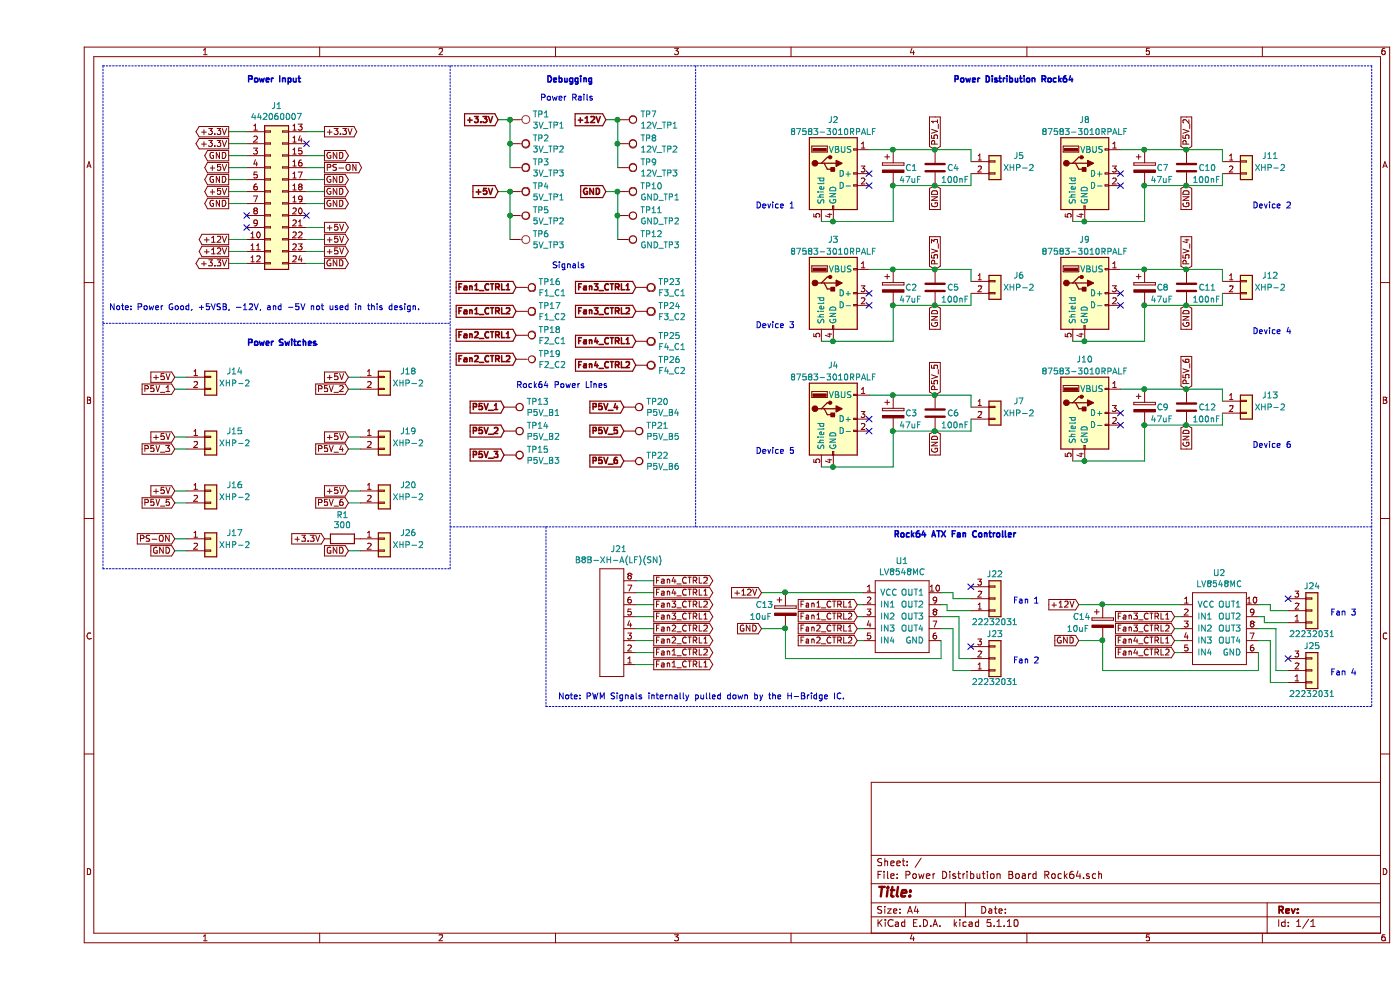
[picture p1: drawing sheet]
EESchema Schematic File Version 4
EELAYER 30 0
EELAYER END
$Descr A4 11693 8268
encoding utf-8
Sheet 1 1
Title ""
Date ""
Rev ""
Comp ""
Comment1 ""
Comment2 ""
Comment3 ""
Comment4 ""
$EndDescr
Text Notes 1750 700  0    50   ~ 10
Power Input
$Comp
L Connector_Generic:Conn_02x12_Top_Bottom J1
U 1 1
P 1950 1600
F 0 "J1" H 2000 2317 50  0000 C CNN
F 1 "442060007" H 2000 2226 50  0000 C CNN
F 2 "Connector_Molex:Molex_Mini-Fit_Jr_5566-24A2_2x12_P4.20mm_Vertical" H 1950 1600 50  0001 C CNN
F 3 "~" H 1950 1600 50  0001 C CNN
	1    1950 1600
	1    0    0    -1  
$EndComp
Wire Notes Line
	550  2700 3450 2700
Text GLabel 1600 1100 0    50   Output ~ 0
+3.3V
Text GLabel 1600 1200 0    50   Output ~ 0
+3.3V
Text GLabel 2400 1100 2    50   Output ~ 0
+3.3V
Text GLabel 1600 2200 0    50   Output ~ 0
+3.3V
Wire Wire Line
	1600 2200 1750 2200
Wire Wire Line
	1600 1200 1750 1200
Wire Wire Line
	1600 1100 1750 1100
Wire Wire Line
	2400 1100 2250 1100
Text GLabel 1600 1300 0    50   Output ~ 0
GND
Text GLabel 1600 1500 0    50   Output ~ 0
GND
Text GLabel 1600 1700 0    50   Output ~ 0
GND
Text GLabel 2400 1300 2    50   Output ~ 0
GND
Text GLabel 2400 1500 2    50   Output ~ 0
GND
Text GLabel 2400 1600 2    50   Output ~ 0
GND
Text GLabel 2400 1700 2    50   Output ~ 0
GND
Text GLabel 2400 2200 2    50   Output ~ 0
GND
Wire Wire Line
	1600 1300 1750 1300
Wire Wire Line
	1600 1500 1750 1500
Wire Wire Line
	1600 1700 1750 1700
Wire Wire Line
	2400 1300 2250 1300
Wire Wire Line
	2400 1500 2250 1500
Wire Wire Line
	2400 1600 2250 1600
Wire Wire Line
	2400 1700 2250 1700
Wire Wire Line
	2400 2200 2250 2200
NoConn ~ 2250 1200
NoConn ~ 1750 1800
NoConn ~ 1750 1900
Text GLabel 1600 1400 0    50   Output ~ 0
+5V
Text GLabel 1600 1600 0    50   Output ~ 0
+5V
Text GLabel 2400 2100 2    50   Output ~ 0
+5V
Text GLabel 2400 2000 2    50   Output ~ 0
+5V
Text GLabel 2400 1900 2    50   Output ~ 0
+5V
NoConn ~ 2250 1800
Text GLabel 2400 1400 2    50   Output ~ 0
PS-ON
Text GLabel 1600 2100 0    50   Output ~ 0
+12V
Text GLabel 1600 2000 0    50   Output ~ 0
+12V
Wire Wire Line
	1600 2000 1750 2000
Wire Wire Line
	1600 2100 1750 2100
Wire Wire Line
	2250 2100 2400 2100
Wire Wire Line
	2250 2000 2400 2000
Wire Wire Line
	2250 1900 2400 1900
Wire Wire Line
	1750 1400 1600 1400
Wire Wire Line
	1750 1600 1600 1600
Wire Wire Line
	2250 1400 2400 1400
Text Notes 600  2600 0    50   ~ 0
Note: Power Good, +5VSB, -12V, and -5V not used in this design. 
$Comp
L Power-Distribution-Board-Rock64-rescue:USB_A-Connector J2
U 1 1
P 6650 1450
F 0 "J2" H 6650 1900 50  0000 C CNN
F 1 "87583-3010RPALF" H 6650 1800 50  0000 C CNN
F 2 "Power Distribution Board Rock64:USB_A_CNCTech_1001-011-01101_Horizontal_Fixed" H 6800 1400 50  0001 C CNN
F 3 " ~" H 6800 1400 50  0001 C CNN
	1    6650 1450
	1    0    0    -1  
$EndComp
$Comp
L Connector_Generic:Conn_01x02 J5
U 1 1
P 8000 1350
F 0 "J5" H 8200 1400 50  0000 C CNN
F 1 "XHP-2" H 8200 1300 50  0000 C CNN
F 2 "Connector_JST:JST_XH_B2B-XH-A_1x02_P2.50mm_Vertical" H 8000 1350 50  0001 C CNN
F 3 "~" H 8000 1350 50  0001 C CNN
	1    8000 1350
	1    0    0    -1  
$EndComp
Text Notes 7650 700  0    50   ~ 10
Power Distribution Rock64
Wire Wire Line
	6550 1850 6650 1850
Connection ~ 6650 1850
Wire Notes Line
	5500 550  5500 4400
NoConn ~ 6950 1450
NoConn ~ 6950 1550
$Comp
L Device:CP C1
U 1 1
P 7150 1400
F 0 "C1" H 7250 1400 50  0000 L CNN
F 1 "47uF" H 7200 1300 50  0000 L CNN
F 2 "Capacitor_SMD:CP_Elec_6.3x5.4" H 7188 1250 50  0001 C CNN
F 3 "~" H 7150 1400 50  0001 C CNN
	1    7150 1400
	1    0    0    -1  
$EndComp
$Comp
L Device:C C4
U 1 1
P 7500 1400
F 0 "C4" H 7600 1400 50  0000 L CNN
F 1 "100nF" H 7550 1300 50  0000 L CNN
F 2 "Capacitor_SMD:C_1206_3216Metric_Pad1.42x1.75mm_HandSolder" H 7538 1250 50  0001 C CNN
F 3 "~" H 7500 1400 50  0001 C CNN
	1    7500 1400
	1    0    0    -1  
$EndComp
Wire Wire Line
	6950 1250 7150 1250
Wire Wire Line
	7150 1250 7500 1250
Connection ~ 7150 1250
Wire Wire Line
	7500 1550 7150 1550
Wire Wire Line
	7150 1550 7150 1850
Connection ~ 7150 1550
Wire Wire Line
	6650 1850 7150 1850
Wire Wire Line
	7800 1350 7800 1250
Wire Wire Line
	7800 1250 7500 1250
Connection ~ 7500 1250
Wire Wire Line
	7800 1450 7800 1550
Wire Wire Line
	7800 1550 7500 1550
Connection ~ 7500 1550
$Comp
L Connector_Generic:Conn_01x02 J6
U 1 1
P 8000 2350
F 0 "J6" H 8200 2400 50  0000 C CNN
F 1 "XHP-2" H 8200 2300 50  0000 C CNN
F 2 "Connector_JST:JST_XH_B2B-XH-A_1x02_P2.50mm_Vertical" H 8000 2350 50  0001 C CNN
F 3 "~" H 8000 2350 50  0001 C CNN
	1    8000 2350
	1    0    0    -1  
$EndComp
NoConn ~ 6950 2450
NoConn ~ 6950 2550
$Comp
L Device:CP C2
U 1 1
P 7150 2400
F 0 "C2" H 7250 2400 50  0000 L CNN
F 1 "47uF" H 7200 2300 50  0000 L CNN
F 2 "Capacitor_SMD:CP_Elec_6.3x5.4" H 7188 2250 50  0001 C CNN
F 3 "~" H 7150 2400 50  0001 C CNN
	1    7150 2400
	1    0    0    -1  
$EndComp
$Comp
L Device:C C5
U 1 1
P 7500 2400
F 0 "C5" H 7600 2400 50  0000 L CNN
F 1 "100nF" H 7550 2300 50  0000 L CNN
F 2 "Capacitor_SMD:C_1206_3216Metric_Pad1.42x1.75mm_HandSolder" H 7538 2250 50  0001 C CNN
F 3 "~" H 7500 2400 50  0001 C CNN
	1    7500 2400
	1    0    0    -1  
$EndComp
Wire Wire Line
	6950 2250 7150 2250
Wire Wire Line
	7150 2250 7500 2250
Connection ~ 7150 2250
Wire Wire Line
	7500 2550 7150 2550
Wire Wire Line
	7150 2550 7150 2850
Connection ~ 7150 2550
Wire Wire Line
	7800 2350 7800 2250
Wire Wire Line
	7800 2250 7500 2250
Connection ~ 7500 2250
Wire Wire Line
	7800 2450 7800 2550
Wire Wire Line
	7800 2550 7500 2550
Connection ~ 7500 2550
$Comp
L Power-Distribution-Board-Rock64-rescue:USB_A-Connector J4
U 1 1
P 6650 3500
F 0 "J4" H 6650 3950 50  0000 C CNN
F 1 "87583-3010RPALF" H 6650 3850 50  0000 C CNN
F 2 "Power Distribution Board Rock64:USB_A_CNCTech_1001-011-01101_Horizontal_Fixed" H 6800 3450 50  0001 C CNN
F 3 " ~" H 6800 3450 50  0001 C CNN
	1    6650 3500
	1    0    0    -1  
$EndComp
$Comp
L Connector_Generic:Conn_01x02 J7
U 1 1
P 8000 3400
F 0 "J7" H 8200 3450 50  0000 C CNN
F 1 "XHP-2" H 8200 3350 50  0000 C CNN
F 2 "Connector_JST:JST_XH_B2B-XH-A_1x02_P2.50mm_Vertical" H 8000 3400 50  0001 C CNN
F 3 "~" H 8000 3400 50  0001 C CNN
	1    8000 3400
	1    0    0    -1  
$EndComp
Wire Wire Line
	6550 3900 6650 3900
Connection ~ 6650 3900
NoConn ~ 6950 3500
NoConn ~ 6950 3600
$Comp
L Device:CP C3
U 1 1
P 7150 3450
F 0 "C3" H 7250 3450 50  0000 L CNN
F 1 "47uF" H 7200 3350 50  0000 L CNN
F 2 "Capacitor_SMD:CP_Elec_6.3x5.4" H 7188 3300 50  0001 C CNN
F 3 "~" H 7150 3450 50  0001 C CNN
	1    7150 3450
	1    0    0    -1  
$EndComp
$Comp
L Device:C C6
U 1 1
P 7500 3450
F 0 "C6" H 7600 3450 50  0000 L CNN
F 1 "100nF" H 7550 3350 50  0000 L CNN
F 2 "Capacitor_SMD:C_1206_3216Metric_Pad1.42x1.75mm_HandSolder" H 7538 3300 50  0001 C CNN
F 3 "~" H 7500 3450 50  0001 C CNN
	1    7500 3450
	1    0    0    -1  
$EndComp
Wire Wire Line
	6950 3300 7150 3300
Wire Wire Line
	7150 3300 7500 3300
Connection ~ 7150 3300
Wire Wire Line
	7500 3600 7150 3600
Wire Wire Line
	7150 3600 7150 3900
Connection ~ 7150 3600
Wire Wire Line
	6650 3900 7150 3900
Wire Wire Line
	7800 3400 7800 3300
Wire Wire Line
	7800 3300 7500 3300
Connection ~ 7500 3300
Wire Wire Line
	7800 3500 7800 3600
Wire Wire Line
	7800 3600 7500 3600
Connection ~ 7500 3600
$Comp
L Power-Distribution-Board-Rock64-rescue:USB_A-Connector J8
U 1 1
P 8750 1450
F 0 "J8" H 8750 1900 50  0000 C CNN
F 1 "87583-3010RPALF" H 8750 1800 50  0000 C CNN
F 2 "Power Distribution Board Rock64:USB_A_CNCTech_1001-011-01101_Horizontal_Fixed" H 8900 1400 50  0001 C CNN
F 3 " ~" H 8900 1400 50  0001 C CNN
	1    8750 1450
	1    0    0    -1  
$EndComp
$Comp
L Connector_Generic:Conn_01x02 J11
U 1 1
P 10100 1350
F 0 "J11" H 10300 1400 50  0000 C CNN
F 1 "XHP-2" H 10300 1300 50  0000 C CNN
F 2 "Connector_JST:JST_XH_B2B-XH-A_1x02_P2.50mm_Vertical" H 10100 1350 50  0001 C CNN
F 3 "~" H 10100 1350 50  0001 C CNN
	1    10100 1350
	1    0    0    -1  
$EndComp
Wire Wire Line
	8650 1850 8750 1850
Connection ~ 8750 1850
NoConn ~ 9050 1450
NoConn ~ 9050 1550
$Comp
L Device:CP C7
U 1 1
P 9250 1400
F 0 "C7" H 9350 1400 50  0000 L CNN
F 1 "47uF" H 9300 1300 50  0000 L CNN
F 2 "Capacitor_SMD:CP_Elec_6.3x5.4" H 9288 1250 50  0001 C CNN
F 3 "~" H 9250 1400 50  0001 C CNN
	1    9250 1400
	1    0    0    -1  
$EndComp
$Comp
L Device:C C10
U 1 1
P 9600 1400
F 0 "C10" H 9700 1400 50  0000 L CNN
F 1 "100nF" H 9650 1300 50  0000 L CNN
F 2 "Capacitor_SMD:C_1206_3216Metric_Pad1.42x1.75mm_HandSolder" H 9638 1250 50  0001 C CNN
F 3 "~" H 9600 1400 50  0001 C CNN
	1    9600 1400
	1    0    0    -1  
$EndComp
Wire Wire Line
	9050 1250 9250 1250
Wire Wire Line
	9250 1250 9600 1250
Connection ~ 9250 1250
Wire Wire Line
	9600 1550 9250 1550
Wire Wire Line
	9250 1550 9250 1850
Connection ~ 9250 1550
Wire Wire Line
	8750 1850 9250 1850
Wire Wire Line
	9900 1350 9900 1250
Wire Wire Line
	9900 1250 9600 1250
Connection ~ 9600 1250
Wire Wire Line
	9900 1450 9900 1550
Wire Wire Line
	9900 1550 9600 1550
Connection ~ 9600 1550
$Comp
L Power-Distribution-Board-Rock64-rescue:USB_A-Connector J9
U 1 1
P 8750 2450
F 0 "J9" H 8750 2900 50  0000 C CNN
F 1 "87583-3010RPALF" H 8750 2800 50  0000 C CNN
F 2 "Power Distribution Board Rock64:USB_A_CNCTech_1001-011-01101_Horizontal_Fixed" H 8900 2400 50  0001 C CNN
F 3 " ~" H 8900 2400 50  0001 C CNN
	1    8750 2450
	1    0    0    -1  
$EndComp
$Comp
L Connector_Generic:Conn_01x02 J12
U 1 1
P 10100 2350
F 0 "J12" H 10300 2400 50  0000 C CNN
F 1 "XHP-2" H 10300 2300 50  0000 C CNN
F 2 "Connector_JST:JST_XH_B2B-XH-A_1x02_P2.50mm_Vertical" H 10100 2350 50  0001 C CNN
F 3 "~" H 10100 2350 50  0001 C CNN
	1    10100 2350
	1    0    0    -1  
$EndComp
Wire Wire Line
	8650 2850 8750 2850
Connection ~ 8750 2850
NoConn ~ 9050 2450
NoConn ~ 9050 2550
$Comp
L Device:CP C8
U 1 1
P 9250 2400
F 0 "C8" H 9350 2400 50  0000 L CNN
F 1 "47uF" H 9300 2300 50  0000 L CNN
F 2 "Capacitor_SMD:CP_Elec_6.3x5.4" H 9288 2250 50  0001 C CNN
F 3 "~" H 9250 2400 50  0001 C CNN
	1    9250 2400
	1    0    0    -1  
$EndComp
$Comp
L Device:C C11
U 1 1
P 9600 2400
F 0 "C11" H 9700 2400 50  0000 L CNN
F 1 "100nF" H 9650 2300 50  0000 L CNN
F 2 "Capacitor_SMD:C_1206_3216Metric_Pad1.42x1.75mm_HandSolder" H 9638 2250 50  0001 C CNN
F 3 "~" H 9600 2400 50  0001 C CNN
	1    9600 2400
	1    0    0    -1  
$EndComp
Wire Wire Line
	9050 2250 9250 2250
Wire Wire Line
	9250 2250 9600 2250
Connection ~ 9250 2250
Wire Wire Line
	9600 2550 9250 2550
Wire Wire Line
	9250 2550 9250 2850
Connection ~ 9250 2550
Wire Wire Line
	8750 2850 9250 2850
Wire Wire Line
	9900 2350 9900 2250
Wire Wire Line
	9900 2250 9600 2250
Connection ~ 9600 2250
Wire Wire Line
	9900 2450 9900 2550
Wire Wire Line
	9900 2550 9600 2550
Connection ~ 9600 2550
$Comp
L Power-Distribution-Board-Rock64-rescue:USB_A-Connector J10
U 1 1
P 8750 3450
F 0 "J10" H 8750 3900 50  0000 C CNN
F 1 "87583-3010RPALF" H 8750 3800 50  0000 C CNN
F 2 "Power Distribution Board Rock64:USB_A_CNCTech_1001-011-01101_Horizontal_Fixed" H 8900 3400 50  0001 C CNN
F 3 " ~" H 8900 3400 50  0001 C CNN
	1    8750 3450
	1    0    0    -1  
$EndComp
$Comp
L Connector_Generic:Conn_01x02 J13
U 1 1
P 10100 3350
F 0 "J13" H 10300 3400 50  0000 C CNN
F 1 "XHP-2" H 10300 3300 50  0000 C CNN
F 2 "Connector_JST:JST_XH_B2B-XH-A_1x02_P2.50mm_Vertical" H 10100 3350 50  0001 C CNN
F 3 "~" H 10100 3350 50  0001 C CNN
	1    10100 3350
	1    0    0    -1  
$EndComp
Wire Wire Line
	8650 3850 8750 3850
Connection ~ 8750 3850
NoConn ~ 9050 3450
NoConn ~ 9050 3550
$Comp
L Device:CP C9
U 1 1
P 9250 3400
F 0 "C9" H 9350 3400 50  0000 L CNN
F 1 "47uF" H 9300 3300 50  0000 L CNN
F 2 "Capacitor_SMD:CP_Elec_6.3x5.4" H 9288 3250 50  0001 C CNN
F 3 "~" H 9250 3400 50  0001 C CNN
	1    9250 3400
	1    0    0    -1  
$EndComp
$Comp
L Device:C C12
U 1 1
P 9600 3400
F 0 "C12" H 9700 3400 50  0000 L CNN
F 1 "100nF" H 9650 3300 50  0000 L CNN
F 2 "Capacitor_SMD:C_1206_3216Metric_Pad1.42x1.75mm_HandSolder" H 9638 3250 50  0001 C CNN
F 3 "~" H 9600 3400 50  0001 C CNN
	1    9600 3400
	1    0    0    -1  
$EndComp
Wire Wire Line
	9050 3250 9250 3250
Wire Wire Line
	9250 3250 9600 3250
Connection ~ 9250 3250
Wire Wire Line
	9600 3550 9250 3550
Wire Wire Line
	9250 3550 9250 3850
Connection ~ 9250 3550
Wire Wire Line
	8750 3850 9250 3850
Wire Wire Line
	9900 3350 9900 3250
Wire Wire Line
	9900 3250 9600 3250
Connection ~ 9600 3250
Wire Wire Line
	9900 3450 9900 3550
Wire Wire Line
	9900 3550 9600 3550
Connection ~ 9600 3550
Text Notes 6000 1750 0    50   ~ 0
Device 1
Text Notes 6000 2750 0    50   ~ 0
Device 3
Text Notes 6000 3800 0    50   ~ 0
Device 5
Text Notes 10150 1750 0    50   ~ 0
Device 2
Text Notes 10150 2800 0    50   ~ 0
Device 4
Text Notes 10150 3750 0    50   ~ 0
Device 6
Text GLabel 7500 1250 1    50   Input ~ 0
P5V_1
Text GLabel 7500 1550 3    50   Input ~ 0
GND
Text GLabel 9600 1250 1    50   Input ~ 0
P5V_2
Text GLabel 9600 2250 1    50   Input ~ 0
P5V_4
Text GLabel 7500 2250 1    50   Input ~ 0
P5V_3
Text GLabel 7500 3300 1    50   Input ~ 0
P5V_5
Text GLabel 9600 3250 1    50   Input ~ 0
P5V_6
Text GLabel 7500 3600 3    50   Input ~ 0
GND
Text GLabel 9600 3550 3    50   Input ~ 0
GND
Text GLabel 7500 2550 3    50   Input ~ 0
GND
Text GLabel 9600 2550 3    50   Input ~ 0
GND
Text GLabel 9600 1550 3    50   Input ~ 0
GND
Text GLabel 1150 3150 0    50   Input ~ 0
+5V
Text Notes 1750 2900 0    50   ~ 10
Power Switches
Wire Notes Line
	550  4750 3450 4750
$Comp
L Connector_Generic:Conn_01x02 J14
U 1 1
P 1450 3150
F 0 "J14" H 1650 3200 50  0000 C CNN
F 1 "XHP-2" H 1650 3100 50  0000 C CNN
F 2 "Connector_JST:JST_XH_B2B-XH-A_1x02_P2.50mm_Vertical" H 1450 3150 50  0001 C CNN
F 3 "~" H 1450 3150 50  0001 C CNN
	1    1450 3150
	1    0    0    -1  
$EndComp
Text GLabel 1150 3250 0    50   Input ~ 0
P5V_1
Wire Wire Line
	1150 3150 1250 3150
Wire Wire Line
	1150 3250 1250 3250
Text GLabel 2600 3150 0    50   Input ~ 0
+5V
$Comp
L Connector_Generic:Conn_01x02 J18
U 1 1
P 2900 3150
F 0 "J18" H 3100 3200 50  0000 C CNN
F 1 "XHP-2" H 3100 3100 50  0000 C CNN
F 2 "Connector_JST:JST_XH_B2B-XH-A_1x02_P2.50mm_Vertical" H 2900 3150 50  0001 C CNN
F 3 "~" H 2900 3150 50  0001 C CNN
	1    2900 3150
	1    0    0    -1  
$EndComp
Text GLabel 2600 3250 0    50   Input ~ 0
P5V_2
Wire Wire Line
	2600 3150 2700 3150
Wire Wire Line
	2600 3250 2700 3250
Text GLabel 1150 3650 0    50   Input ~ 0
+5V
$Comp
L Connector_Generic:Conn_01x02 J15
U 1 1
P 1450 3650
F 0 "J15" H 1650 3700 50  0000 C CNN
F 1 "XHP-2" H 1650 3600 50  0000 C CNN
F 2 "Connector_JST:JST_XH_B2B-XH-A_1x02_P2.50mm_Vertical" H 1450 3650 50  0001 C CNN
F 3 "~" H 1450 3650 50  0001 C CNN
	1    1450 3650
	1    0    0    -1  
$EndComp
Text GLabel 1150 3750 0    50   Input ~ 0
P5V_3
Wire Wire Line
	1150 3650 1250 3650
Wire Wire Line
	1150 3750 1250 3750
Text GLabel 2600 3650 0    50   Input ~ 0
+5V
$Comp
L Connector_Generic:Conn_01x02 J19
U 1 1
P 2900 3650
F 0 "J19" H 3100 3700 50  0000 C CNN
F 1 "XHP-2" H 3100 3600 50  0000 C CNN
F 2 "Connector_JST:JST_XH_B2B-XH-A_1x02_P2.50mm_Vertical" H 2900 3650 50  0001 C CNN
F 3 "~" H 2900 3650 50  0001 C CNN
	1    2900 3650
	1    0    0    -1  
$EndComp
Text GLabel 2600 3750 0    50   Input ~ 0
P5V_4
Wire Wire Line
	2600 3650 2700 3650
Wire Wire Line
	2600 3750 2700 3750
Text GLabel 1150 4100 0    50   Input ~ 0
+5V
$Comp
L Connector_Generic:Conn_01x02 J16
U 1 1
P 1450 4100
F 0 "J16" H 1650 4150 50  0000 C CNN
F 1 "XHP-2" H 1650 4050 50  0000 C CNN
F 2 "Connector_JST:JST_XH_B2B-XH-A_1x02_P2.50mm_Vertical" H 1450 4100 50  0001 C CNN
F 3 "~" H 1450 4100 50  0001 C CNN
	1    1450 4100
	1    0    0    -1  
$EndComp
Text GLabel 1150 4200 0    50   Input ~ 0
P5V_5
Wire Wire Line
	1150 4100 1250 4100
Wire Wire Line
	1150 4200 1250 4200
Text GLabel 2600 4100 0    50   Input ~ 0
+5V
$Comp
L Connector_Generic:Conn_01x02 J20
U 1 1
P 2900 4100
F 0 "J20" H 3100 4150 50  0000 C CNN
F 1 "XHP-2" H 3100 4050 50  0000 C CNN
F 2 "Connector_JST:JST_XH_B2B-XH-A_1x02_P2.50mm_Vertical" H 2900 4100 50  0001 C CNN
F 3 "~" H 2900 4100 50  0001 C CNN
	1    2900 4100
	1    0    0    -1  
$EndComp
Text GLabel 2600 4200 0    50   Input ~ 0
P5V_6
Wire Wire Line
	2600 4100 2700 4100
Wire Wire Line
	2600 4200 2700 4200
Text GLabel 1150 4500 0    50   Input ~ 0
PS-ON
$Comp
L Connector_Generic:Conn_01x02 J17
U 1 1
P 1450 4500
F 0 "J17" H 1650 4550 50  0000 C CNN
F 1 "XHP-2" H 1650 4450 50  0000 C CNN
F 2 "Connector_JST:JST_XH_B2B-XH-A_1x02_P2.50mm_Vertical" H 1450 4500 50  0001 C CNN
F 3 "~" H 1450 4500 50  0001 C CNN
	1    1450 4500
	1    0    0    -1  
$EndComp
Text GLabel 1150 4600 0    50   Input ~ 0
GND
Wire Wire Line
	1150 4500 1250 4500
Wire Wire Line
	1150 4600 1250 4600
$Comp
L Connector_Generic:Conn_01x03 J23
U 1 1
P 8000 5500
F 0 "J23" H 8000 5300 50  0000 C CNN
F 1 "22232031" H 8000 5700 50  0000 C CNN
F 2 "Connector_Molex:Molex_KK-254_AE-6410-03A_1x03_P2.54mm_Vertical" H 8000 5500 50  0001 C CNN
F 3 "~" H 8000 5500 50  0001 C CNN
	1    8000 5500
	1    0    0    1   
$EndComp
NoConn ~ 7800 4900
NoConn ~ 7800 5400
Text GLabel 6050 4950 0    50   Input ~ 0
+12V
$Comp
L Rock64~Power~Distribution~Library:B8B-XH-A(LF)(SN) J21
U 1 1
P 4800 5200
F 0 "J21" H 4858 5815 50  0000 C CNN
F 1 "B8B-XH-A(LF)(SN)" H 4858 5724 50  0000 C CNN
F 2 "Connector_JST:JST_XH_B8B-XH-A_1x08_P2.50mm_Vertical" H 4750 5050 50  0001 C CNN
F 3 "" H 4750 5050 50  0001 C CNN
	1    4800 5200
	1    0    0    -1  
$EndComp
Text GLabel 6050 5250 0    50   Input ~ 0
GND
Wire Wire Line
	6050 4950 6250 4950
$Comp
L Device:CP C13
U 1 1
P 6250 5100
F 0 "C13" H 6000 5150 50  0000 L CNN
F 1 "10uF" H 5950 5050 50  0000 L CNN
F 2 "Capacitor_SMD:CP_Elec_4x5.4" H 6288 4950 50  0001 C CNN
F 3 "~" H 6250 5100 50  0001 C CNN
	1    6250 5100
	1    0    0    -1  
$EndComp
Wire Wire Line
	6050 5250 6250 5250
Connection ~ 6250 4950
Wire Wire Line
	6250 4950 6900 4950
Text GLabel 5150 5550 2    50   Output ~ 0
Fan1_CTRL1
Text GLabel 5150 5450 2    50   Output ~ 0
Fan1_CTRL2
Text GLabel 5150 5250 2    50   Output ~ 0
Fan2_CTRL2
Text GLabel 5150 5150 2    50   Output ~ 0
Fan3_CTRL1
Text GLabel 5150 5050 2    50   Output ~ 0
Fan3_CTRL2
Text GLabel 5150 4950 2    50   Output ~ 0
Fan4_CTRL1
Text GLabel 5150 4850 2    50   Output ~ 0
Fan4_CTRL2
Text GLabel 5150 5350 2    50   Output ~ 0
Fan2_CTRL1
Wire Wire Line
	5000 4850 5150 4850
Wire Wire Line
	5000 4950 5150 4950
Wire Wire Line
	5000 5050 5150 5050
Wire Wire Line
	5000 5150 5150 5150
Wire Wire Line
	5000 5250 5150 5250
Wire Wire Line
	5000 5350 5150 5350
Wire Wire Line
	5000 5450 5150 5450
Wire Wire Line
	5000 5550 5150 5550
Text GLabel 6850 5050 0    50   Input ~ 0
Fan1_CTRL1
Text GLabel 6850 5150 0    50   Input ~ 0
Fan1_CTRL2
Text GLabel 6850 5250 0    50   Input ~ 0
Fan2_CTRL1
Text GLabel 6850 5350 0    50   Input ~ 0
Fan2_CTRL2
Wire Wire Line
	6850 5050 6900 5050
Wire Wire Line
	6850 5150 6900 5150
Wire Wire Line
	6850 5250 6900 5250
Wire Wire Line
	6850 5350 6900 5350
Wire Wire Line
	6250 5250 6250 5500
Wire Wire Line
	6250 5500 7550 5500
Wire Wire Line
	7550 5500 7550 5350
Connection ~ 6250 5250
Wire Wire Line
	7550 4950 7650 4950
Wire Wire Line
	7550 5050 7600 5050
$Comp
L Connector_Generic:Conn_01x03 J22
U 1 1
P 8000 5000
F 0 "J22" H 8000 4800 50  0000 C CNN
F 1 "22232031" H 8000 5200 50  0000 C CNN
F 2 "Connector_Molex:Molex_KK-254_AE-6410-03A_1x03_P2.54mm_Vertical" H 8000 5000 50  0001 C CNN
F 3 "~" H 8000 5000 50  0001 C CNN
	1    8000 5000
	1    0    0    1   
$EndComp
Wire Wire Line
	7650 4950 7650 5000
Wire Wire Line
	7650 5000 7800 5000
Wire Wire Line
	7600 5050 7600 5100
Wire Wire Line
	7600 5100 7800 5100
Wire Wire Line
	7550 5150 7700 5150
Wire Wire Line
	7700 5150 7700 5500
Wire Wire Line
	7700 5500 7800 5500
Wire Wire Line
	7550 5250 7650 5250
Wire Wire Line
	7650 5250 7650 5600
Wire Wire Line
	7650 5600 7800 5600
$Comp
L Connector_Generic:Conn_01x03 J25
U 1 1
P 10650 5600
F 0 "J25" H 10650 5400 50  0000 C CNN
F 1 "22232031" H 10650 5800 50  0000 C CNN
F 2 "Connector_Molex:Molex_KK-254_AE-6410-03A_1x03_P2.54mm_Vertical" H 10650 5600 50  0001 C CNN
F 3 "~" H 10650 5600 50  0001 C CNN
	1    10650 5600
	1    0    0    1   
$EndComp
NoConn ~ 10450 5000
NoConn ~ 10450 5500
Text GLabel 8700 5050 0    50   Input ~ 0
+12V
Text GLabel 8700 5350 0    50   Input ~ 0
GND
Wire Wire Line
	8700 5050 8900 5050
$Comp
L Device:CP C14
U 1 1
P 8900 5200
F 0 "C14" H 8650 5250 50  0000 L CNN
F 1 "10uF" H 8600 5150 50  0000 L CNN
F 2 "Capacitor_SMD:CP_Elec_4x5.4" H 8938 5050 50  0001 C CNN
F 3 "~" H 8900 5200 50  0001 C CNN
	1    8900 5200
	1    0    0    -1  
$EndComp
Wire Wire Line
	8700 5350 8900 5350
Connection ~ 8900 5050
Wire Wire Line
	8900 5050 9550 5050
Text GLabel 9500 5150 0    50   Input ~ 0
Fan3_CTRL1
Text GLabel 9500 5250 0    50   Input ~ 0
Fan3_CTRL2
Text GLabel 9500 5350 0    50   Input ~ 0
Fan4_CTRL1
Text GLabel 9500 5450 0    50   Input ~ 0
Fan4_CTRL2
Wire Wire Line
	9500 5150 9550 5150
Wire Wire Line
	9500 5250 9550 5250
Wire Wire Line
	9500 5350 9550 5350
Wire Wire Line
	9500 5450 9550 5450
Wire Wire Line
	8900 5350 8900 5600
Wire Wire Line
	8900 5600 10200 5600
Wire Wire Line
	10200 5600 10200 5450
Connection ~ 8900 5350
Wire Wire Line
	10200 5050 10300 5050
Wire Wire Line
	10200 5150 10250 5150
$Comp
L Connector_Generic:Conn_01x03 J24
U 1 1
P 10650 5100
F 0 "J24" H 10650 4900 50  0000 C CNN
F 1 "22232031" H 10650 5300 50  0000 C CNN
F 2 "Connector_Molex:Molex_KK-254_AE-6410-03A_1x03_P2.54mm_Vertical" H 10650 5100 50  0001 C CNN
F 3 "~" H 10650 5100 50  0001 C CNN
	1    10650 5100
	1    0    0    1   
$EndComp
Wire Wire Line
	10300 5050 10300 5100
Wire Wire Line
	10300 5100 10450 5100
Wire Wire Line
	10250 5150 10250 5200
Wire Wire Line
	10250 5200 10450 5200
Wire Wire Line
	10200 5250 10350 5250
Wire Wire Line
	10350 5250 10350 5600
Wire Wire Line
	10350 5600 10450 5600
Wire Wire Line
	10200 5350 10300 5350
Wire Wire Line
	10300 5350 10300 5700
Wire Wire Line
	10300 5700 10450 5700
Text Notes 8150 5050 0    50   ~ 0
Fan 1
Text Notes 8150 5550 0    50   ~ 0
Fan 2
Text Notes 10800 5150 0    50   ~ 0
Fan 3
Text Notes 10800 5650 0    50   ~ 0
Fan 4
Wire Notes Line
	4250 5900 11150 5900
Wire Notes Line
	4250 4400 4250 5900
Text Notes 7150 4500 0    50   ~ 10
Rock64 ATX Fan Controller
Text Notes 4350 5850 0    50   ~ 0
Note: PWM Signals internally pulled down by the H-Bridge IC.
Text Notes 4250 700  0    50   ~ 10
Debugging
$Comp
L Connector:TestPoint TP1
U 1 1
P 3950 1000
F 0 "TP1" V 3904 1188 50  0000 L CNN
F 1 "3V_TP1" V 3995 1188 50  0000 L CNN
F 2 "TestPoint:TestPoint_Pad_1.0x1.0mm" H 4150 1000 50  0001 C CNN
F 3 "~" H 4150 1000 50  0001 C CNN
	1    3950 1000
	0    1    1    0   
$EndComp
Text GLabel 3850 1000 0    50   Input ~ 10
+3.3V
$Comp
L Connector:TestPoint TP2
U 1 1
P 3950 1200
F 0 "TP2" V 3904 1388 50  0000 L CNN
F 1 "3V_TP2" V 3995 1388 50  0000 L CNN
F 2 "TestPoint:TestPoint_Pad_1.0x1.0mm" H 4150 1200 50  0001 C CNN
F 3 "~" H 4150 1200 50  0001 C CNN
	1    3950 1200
	0    1    1    0   
$EndComp
$Comp
L Connector:TestPoint TP3
U 1 1
P 3950 1400
F 0 "TP3" V 3904 1588 50  0000 L CNN
F 1 "3V_TP3" V 3995 1588 50  0000 L CNN
F 2 "TestPoint:TestPoint_Pad_1.0x1.0mm" H 4150 1400 50  0001 C CNN
F 3 "~" H 4150 1400 50  0001 C CNN
	1    3950 1400
	0    1    1    0   
$EndComp
Wire Wire Line
	3850 1000 3950 1000
Wire Wire Line
	3950 1400 3950 1200
Wire Wire Line
	3950 1200 3950 1000
Connection ~ 3950 1200
Connection ~ 3950 1000
$Comp
L Connector:TestPoint TP4
U 1 1
P 3950 1600
F 0 "TP4" V 3904 1788 50  0000 L CNN
F 1 "5V_TP1" V 3995 1788 50  0000 L CNN
F 2 "TestPoint:TestPoint_Pad_1.0x1.0mm" H 4150 1600 50  0001 C CNN
F 3 "~" H 4150 1600 50  0001 C CNN
	1    3950 1600
	0    1    1    0   
$EndComp
Text GLabel 3850 1600 0    50   Input ~ 10
+5V
$Comp
L Connector:TestPoint TP5
U 1 1
P 3950 1800
F 0 "TP5" V 3904 1988 50  0000 L CNN
F 1 "5V_TP2" V 3995 1988 50  0000 L CNN
F 2 "TestPoint:TestPoint_Pad_1.0x1.0mm" H 4150 1800 50  0001 C CNN
F 3 "~" H 4150 1800 50  0001 C CNN
	1    3950 1800
	0    1    1    0   
$EndComp
$Comp
L Connector:TestPoint TP6
U 1 1
P 3950 2000
F 0 "TP6" V 3904 2188 50  0000 L CNN
F 1 "5V_TP3" V 3995 2188 50  0000 L CNN
F 2 "TestPoint:TestPoint_Pad_1.0x1.0mm" H 4150 2000 50  0001 C CNN
F 3 "~" H 4150 2000 50  0001 C CNN
	1    3950 2000
	0    1    1    0   
$EndComp
Wire Wire Line
	3850 1600 3950 1600
Wire Wire Line
	3950 2000 3950 1800
Wire Wire Line
	3950 1800 3950 1600
Connection ~ 3950 1800
Connection ~ 3950 1600
$Comp
L Connector:TestPoint TP7
U 1 1
P 4850 1000
F 0 "TP7" V 4804 1188 50  0000 L CNN
F 1 "12V_TP1" V 4895 1188 50  0000 L CNN
F 2 "TestPoint:TestPoint_Pad_1.0x1.0mm" H 5050 1000 50  0001 C CNN
F 3 "~" H 5050 1000 50  0001 C CNN
	1    4850 1000
	0    1    1    0   
$EndComp
Text GLabel 4750 1000 0    50   Input ~ 10
+12V
$Comp
L Connector:TestPoint TP8
U 1 1
P 4850 1200
F 0 "TP8" V 4804 1388 50  0000 L CNN
F 1 "12V_TP2" V 4895 1388 50  0000 L CNN
F 2 "TestPoint:TestPoint_Pad_1.0x1.0mm" H 5050 1200 50  0001 C CNN
F 3 "~" H 5050 1200 50  0001 C CNN
	1    4850 1200
	0    1    1    0   
$EndComp
$Comp
L Connector:TestPoint TP9
U 1 1
P 4850 1400
F 0 "TP9" V 4804 1588 50  0000 L CNN
F 1 "12V_TP3" V 4895 1588 50  0000 L CNN
F 2 "TestPoint:TestPoint_Pad_1.0x1.0mm" H 5050 1400 50  0001 C CNN
F 3 "~" H 5050 1400 50  0001 C CNN
	1    4850 1400
	0    1    1    0   
$EndComp
Wire Wire Line
	4750 1000 4850 1000
Wire Wire Line
	4850 1400 4850 1200
Wire Wire Line
	4850 1200 4850 1000
Connection ~ 4850 1200
Connection ~ 4850 1000
$Comp
L Connector:TestPoint TP10
U 1 1
P 4850 1600
F 0 "TP10" V 4804 1788 50  0000 L CNN
F 1 "GND_TP1" V 4895 1788 50  0000 L CNN
F 2 "TestPoint:TestPoint_Pad_1.0x1.0mm" H 5050 1600 50  0001 C CNN
F 3 "~" H 5050 1600 50  0001 C CNN
	1    4850 1600
	0    1    1    0   
$EndComp
$Comp
L Connector:TestPoint TP11
U 1 1
P 4850 1800
F 0 "TP11" V 4804 1988 50  0000 L CNN
F 1 "GND_TP2" V 4895 1988 50  0000 L CNN
F 2 "TestPoint:TestPoint_Pad_1.0x1.0mm" H 5050 1800 50  0001 C CNN
F 3 "~" H 5050 1800 50  0001 C CNN
	1    4850 1800
	0    1    1    0   
$EndComp
$Comp
L Connector:TestPoint TP12
U 1 1
P 4850 2000
F 0 "TP12" V 4804 2188 50  0000 L CNN
F 1 "GND_TP3" V 4895 2188 50  0000 L CNN
F 2 "TestPoint:TestPoint_Pad_1.0x1.0mm" H 5050 2000 50  0001 C CNN
F 3 "~" H 5050 2000 50  0001 C CNN
	1    4850 2000
	0    1    1    0   
$EndComp
Wire Wire Line
	4750 1600 4850 1600
Wire Wire Line
	4850 2000 4850 1800
Wire Wire Line
	4850 1800 4850 1600
Connection ~ 4850 1800
Connection ~ 4850 1600
Text Notes 4200 850  0    50   ~ 0
Power Rails
$Comp
L Connector:TestPoint TP16
U 1 1
P 4000 2400
F 0 "TP16" V 3954 2588 50  0000 L CNN
F 1 "F1_C1" V 4045 2588 50  0000 L CNN
F 2 "TestPoint:TestPoint_Pad_1.0x1.0mm" H 4200 2400 50  0001 C CNN
F 3 "~" H 4200 2400 50  0001 C CNN
	1    4000 2400
	0    1    1    0   
$EndComp
Text GLabel 4000 2400 0    50   Input ~ 10
Fan1_CTRL1
Text Notes 4300 2250 0    50   ~ 0
Signals
$Comp
L Connector:TestPoint TP17
U 1 1
P 4000 2600
F 0 "TP17" V 3954 2788 50  0000 L CNN
F 1 "F1_C2" V 4045 2788 50  0000 L CNN
F 2 "TestPoint:TestPoint_Pad_1.0x1.0mm" H 4200 2600 50  0001 C CNN
F 3 "~" H 4200 2600 50  0001 C CNN
	1    4000 2600
	0    1    1    0   
$EndComp
Text GLabel 4000 2600 0    50   Input ~ 10
Fan1_CTRL2
$Comp
L Connector:TestPoint TP18
U 1 1
P 4000 2800
F 0 "TP18" V 3954 2988 50  0000 L CNN
F 1 "F2_C1" V 4045 2988 50  0000 L CNN
F 2 "TestPoint:TestPoint_Pad_1.0x1.0mm" H 4200 2800 50  0001 C CNN
F 3 "~" H 4200 2800 50  0001 C CNN
	1    4000 2800
	0    1    1    0   
$EndComp
Text GLabel 4000 2800 0    50   Input ~ 10
Fan2_CTRL1
$Comp
L Connector:TestPoint TP19
U 1 1
P 4000 3000
F 0 "TP19" V 3954 3188 50  0000 L CNN
F 1 "F2_C2" V 4045 3188 50  0000 L CNN
F 2 "TestPoint:TestPoint_Pad_1.0x1.0mm" H 4200 3000 50  0001 C CNN
F 3 "~" H 4200 3000 50  0001 C CNN
	1    4000 3000
	0    1    1    0   
$EndComp
Text GLabel 4000 3000 0    50   Input ~ 10
Fan2_CTRL2
$Comp
L Connector:TestPoint TP23
U 1 1
P 5000 2400
F 0 "TP23" V 4954 2588 50  0000 L CNN
F 1 "F3_C1" V 5045 2588 50  0000 L CNN
F 2 "TestPoint:TestPoint_Pad_1.0x1.0mm" H 5200 2400 50  0001 C CNN
F 3 "~" H 5200 2400 50  0001 C CNN
	1    5000 2400
	0    1    1    0   
$EndComp
Text GLabel 5000 2400 0    50   Input ~ 10
Fan3_CTRL1
$Comp
L Connector:TestPoint TP24
U 1 1
P 5000 2600
F 0 "TP24" V 4954 2788 50  0000 L CNN
F 1 "F3_C2" V 5045 2788 50  0000 L CNN
F 2 "TestPoint:TestPoint_Pad_1.0x1.0mm" H 5200 2600 50  0001 C CNN
F 3 "~" H 5200 2600 50  0001 C CNN
	1    5000 2600
	0    1    1    0   
$EndComp
Text GLabel 5000 2600 0    50   Input ~ 10
Fan3_CTRL2
$Comp
L Connector:TestPoint TP25
U 1 1
P 5000 2850
F 0 "TP25" V 4954 3038 50  0000 L CNN
F 1 "F4_C1" V 5045 3038 50  0000 L CNN
F 2 "TestPoint:TestPoint_Pad_1.0x1.0mm" H 5200 2850 50  0001 C CNN
F 3 "~" H 5200 2850 50  0001 C CNN
	1    5000 2850
	0    1    1    0   
$EndComp
Text GLabel 5000 2850 0    50   Input ~ 10
Fan4_CTRL1
$Comp
L Connector:TestPoint TP26
U 1 1
P 5000 3050
F 0 "TP26" V 4954 3238 50  0000 L CNN
F 1 "F4_C2" V 5045 3238 50  0000 L CNN
F 2 "TestPoint:TestPoint_Pad_1.0x1.0mm" H 5200 3050 50  0001 C CNN
F 3 "~" H 5200 3050 50  0001 C CNN
	1    5000 3050
	0    1    1    0   
$EndComp
Text GLabel 5000 3050 0    50   Input ~ 10
Fan4_CTRL2
Wire Notes Line
	550  550  550  4750
Wire Notes Line
	3450 550  3450 4750
Wire Notes Line
	11150 550  11150 5900
$Comp
L Connector:TestPoint TP13
U 1 1
P 3900 3400
F 0 "TP13" V 3854 3588 50  0000 L CNN
F 1 "P5V_B1" V 3945 3588 50  0000 L CNN
F 2 "TestPoint:TestPoint_Pad_1.0x1.0mm" H 4100 3400 50  0001 C CNN
F 3 "~" H 4100 3400 50  0001 C CNN
	1    3900 3400
	0    1    1    0   
$EndComp
Text GLabel 3900 3400 0    50   Input ~ 10
P5V_1
Text Notes 4000 3250 0    50   ~ 0
Rock64 Power Lines
$Comp
L Connector:TestPoint TP14
U 1 1
P 3900 3600
F 0 "TP14" V 3854 3788 50  0000 L CNN
F 1 "P5V_B2" V 3945 3788 50  0000 L CNN
F 2 "TestPoint:TestPoint_Pad_1.0x1.0mm" H 4100 3600 50  0001 C CNN
F 3 "~" H 4100 3600 50  0001 C CNN
	1    3900 3600
	0    1    1    0   
$EndComp
Text GLabel 3900 3600 0    50   Input ~ 10
P5V_2
$Comp
L Connector:TestPoint TP15
U 1 1
P 3900 3800
F 0 "TP15" V 3854 3988 50  0000 L CNN
F 1 "P5V_B3" V 3945 3988 50  0000 L CNN
F 2 "TestPoint:TestPoint_Pad_1.0x1.0mm" H 4100 3800 50  0001 C CNN
F 3 "~" H 4100 3800 50  0001 C CNN
	1    3900 3800
	0    1    1    0   
$EndComp
Text GLabel 3900 3800 0    50   Input ~ 10
P5V_3
$Comp
L Connector:TestPoint TP20
U 1 1
P 4900 3400
F 0 "TP20" V 4854 3588 50  0000 L CNN
F 1 "P5V_B4" V 4945 3588 50  0000 L CNN
F 2 "TestPoint:TestPoint_Pad_1.0x1.0mm" H 5100 3400 50  0001 C CNN
F 3 "~" H 5100 3400 50  0001 C CNN
	1    4900 3400
	0    1    1    0   
$EndComp
Text GLabel 4900 3400 0    50   Input ~ 10
P5V_4
$Comp
L Connector:TestPoint TP21
U 1 1
P 4900 3600
F 0 "TP21" V 4854 3788 50  0000 L CNN
F 1 "P5V_B5" V 4945 3788 50  0000 L CNN
F 2 "TestPoint:TestPoint_Pad_1.0x1.0mm" H 5100 3600 50  0001 C CNN
F 3 "~" H 5100 3600 50  0001 C CNN
	1    4900 3600
	0    1    1    0   
$EndComp
Text GLabel 4900 3600 0    50   Input ~ 10
P5V_5
$Comp
L Connector:TestPoint TP22
U 1 1
P 4900 3850
F 0 "TP22" V 4854 4038 50  0000 L CNN
F 1 "P5V_B6" V 4945 4038 50  0000 L CNN
F 2 "TestPoint:TestPoint_Pad_1.0x1.0mm" H 5100 3850 50  0001 C CNN
F 3 "~" H 5100 3850 50  0001 C CNN
	1    4900 3850
	0    1    1    0   
$EndComp
Text GLabel 4900 3850 0    50   Input ~ 10
P5V_6
Wire Notes Line
	3450 4400 11150 4400
Text GLabel 2400 4500 0    50   Input ~ 0
+3.3V
$Comp
L Connector_Generic:Conn_01x02 J26
U 1 1
P 2900 4500
F 0 "J26" H 3100 4550 50  0000 C CNN
F 1 "XHP-2" H 3100 4450 50  0000 C CNN
F 2 "Connector_JST:JST_XH_B2B-XH-A_1x02_P2.50mm_Vertical" H 2900 4500 50  0001 C CNN
F 3 "~" H 2900 4500 50  0001 C CNN
	1    2900 4500
	1    0    0    -1  
$EndComp
Text GLabel 2600 4600 0    50   Input ~ 0
GND
Wire Wire Line
	2600 4600 2700 4600
$Comp
L Device:R R1
U 1 1
P 2550 4500
F 0 "R1" V 2350 4500 50  0000 C CNN
F 1 "300" V 2434 4500 50  0000 C CNN
F 2 "Resistor_SMD:R_1206_3216Metric_Pad1.42x1.75mm_HandSolder" V 2480 4500 50  0001 C CNN
F 3 "~" H 2550 4500 50  0001 C CNN
	1    2550 4500
	0    1    1    0   
$EndComp
Wire Notes Line
	550  550  11150 550 
$Comp
L Power-Distribution-Board-Rock64-rescue:LV8548MC-Rock64_Power_Distribution_Library-Power-Distribution-Board-Rock64-rescue U1
U 1 1
P 7200 5150
F 0 "U1" H 7225 5615 50  0000 C CNN
F 1 "LV8548MC" H 7225 5524 50  0000 C CNN
F 2 "Power Distribution Board Rock64:SOIC-10" H 7200 5500 50  0001 C CNN
F 3 "" H 7200 5500 50  0001 C CNN
	1    7200 5150
	1    0    0    -1  
$EndComp
$Comp
L Power-Distribution-Board-Rock64-rescue:LV8548MC-Rock64_Power_Distribution_Library-Power-Distribution-Board-Rock64-rescue U2
U 1 1
P 9850 5250
F 0 "U2" H 9875 5715 50  0000 C CNN
F 1 "LV8548MC" H 9875 5624 50  0000 C CNN
F 2 "Power Distribution Board Rock64:SOIC-10" H 9850 5600 50  0001 C CNN
F 3 "" H 9850 5600 50  0001 C CNN
	1    9850 5250
	1    0    0    -1  
$EndComp
Text GLabel 4750 1600 0    50   Input ~ 10
GND
Connection ~ 6650 2850
Wire Wire Line
	6650 2850 7150 2850
Wire Wire Line
	6550 2850 6650 2850
$Comp
L Power-Distribution-Board-Rock64-rescue:USB_A-Connector J3
U 1 1
P 6650 2450
F 0 "J3" H 6650 2900 50  0000 C CNN
F 1 "87583-3010RPALF" H 6650 2800 50  0000 C CNN
F 2 "Power Distribution Board Rock64:USB_A_CNCTech_1001-011-01101_Horizontal_Fixed" H 6800 2400 50  0001 C CNN
F 3 " ~" H 6800 2400 50  0001 C CNN
	1    6650 2450
	1    0    0    -1  
$EndComp
$EndSCHEMATC
